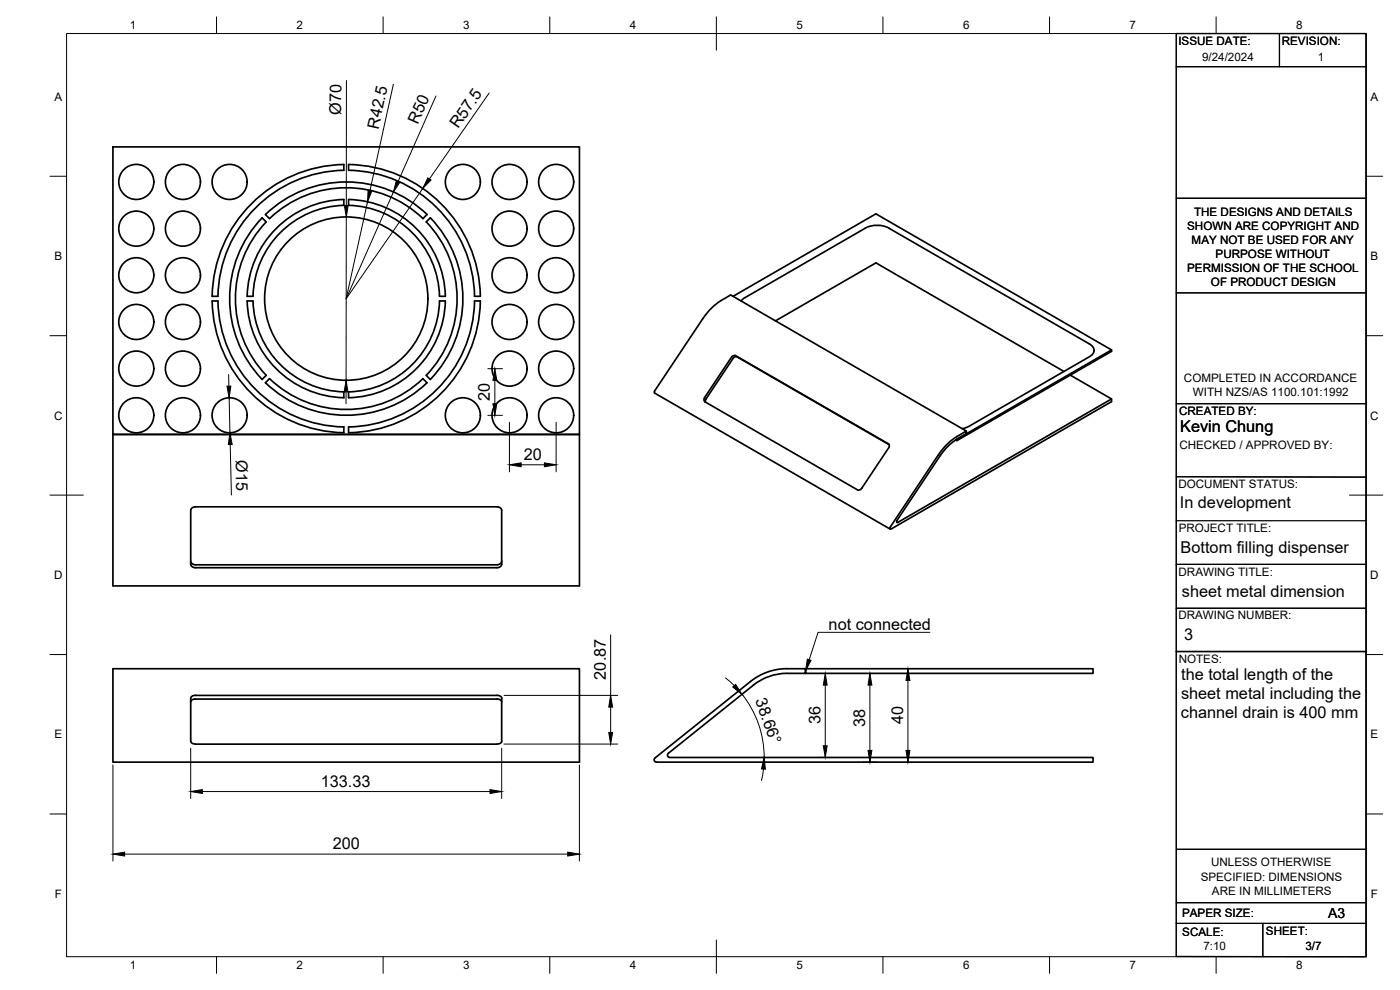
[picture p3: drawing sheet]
<svg xmlns="http://www.w3.org/2000/svg" width="420mm" height="297mm" viewBox="0 0 420 297" stroke-linecap="round" stroke-linejoin="round" font-family="sans-serif">
<!-- layer: Visible -->
<g fill="none" stroke="#000" stroke-width=".51">
<path d="M33.9 44.1h140v86.3h-140zM103.2 49.4v1.7M103.2 59.9v1.7M103.2 49.4a40.2 40.2 0 0 0-39.5 39.5M103.2 59.9a29.7 29.7 0 0 0-29 29M103.2 51.1a38.5 38.5 0 0 0-37.8 37.8h-1.8M104.6 49.4a40.2 40.2 0 0 1 39.6 39.5h-1.8a38.5 38.5 0 0 0-37.8-37.8zM104.6 59.9a29.7 29.7 0 0 1 29.1 29h-1.8a28 28 0 0 0-27.3-27.3zM78.7 65.3l1.2 1.3M78.7 65.3a35 35 0 0 0 0 48.5M79.7 64.4a35 35 0 0 1 48.5 0l-1.3 1.2a33.3 33.3 0 0 0-46 0zM79.9 66.6a33.3 33.3 0 0 0 0 46l-1.2 1.3"/>
<path d="M103.2 61.6a28 28 0 0 0-27.3 27.3h-1.8M127.9 66.6l1.3-1.3a35 35 0 0 1 0 48.5M127.9 66.6a33.3 33.3 0 0 1 0 46l1.2 1.3M63.6 90.3h1.8M63.7 90.3a40.2 40.2 0 0 0 39.5 39.5M65.4 90.3a38.5 38.5 0 0 0 37.8 37.8M74.1 90.3h1.8M74.2 90.3a29.7 29.7 0 0 0 29 29M75.9 90.3a28 28 0 0 0 27.3 27.3M131.9 90.3h1.7M131.9 90.3a28 28 0 0 1-27.3 27.3M133.7 90.3a29.7 29.7 0 0 1-29.1 29v-1.7"/>
<path d="M142.4 90.3h1.7M142.4 90.3a38.5 38.5 0 0 1-37.8 37.8v1.7a40.2 40.2 0 0 0 39.6-39.5M220 88.9l42.9-24.7 70.7 40.8-46.4 26.8M223.5 89.3l36.2-20.9a7.8 7.8 0 0 1 7.1 0l60.1 34.8a2.09 2.09 0 0 1 1.4 2.2l-.4 .9-.9 .7-36.3 21-1.9 .6M223.5 89.3l-1.1 1M232.7 96.3l30.2-17.4 56.4 32.5M79.7 114.8l1.2-1.2a33.2 33.2 0 0 0 46 0l1.3 1.2a35 35 0 0 1-48.5 0zM103.2 117.6v1.7M196.4 117.9l70.8 40.9M196.5 117.9v-.6l14.4-21.7a18 18 0 0 1 5.6-5.5l2.8-1.6 70.7 40.8M220.8 106.7l45.8 26.4a.86 .86 0 0 1 .1 1.2l-8.1 12.3M220.8 106.7a1 1 0 0 0-1.2 .4l-8.1 12.2a.86 .86 0 0 0 .1 1.3l45.7 26.4a1.01 1.01 0 0 0 1.3-.5"/>
<path d="M221.3 107.1l45.5 26.3M221.3 107.1a1 1 0 0 0-1.3 .4l-8.1 12.2-.1 1M321.2 112.6l12.4 7.1v.8l-66.2 38.2M333.6 105v.4l-46.4 26.8-.4-.2M333.6 119.7l-64.4 37.1v-.7l12.9-19.3a16.4 16.4 0 0 1 5.1-5M33.9 130.4h140v45.4h-140zM103.2 128.1v1.8M287.2 131.8l2.8-1.6v-.9l-2.8 1.7a17.2 17.2 0 0 0-5.5 5.4l-14.5 21.7-.1 .5 .3 .1M287.2 131.8v.4M58.6 152.1h91a1.16 1.16 0 0 1 1 1.1v16.1a1.2 1.2 0 0 1-1.4 1h-90.6M58.6 152.1h-.4a1.15 1.15 0 0 0-1 1.1v16a1.24 1.24 0 0 0 1.4 1.1M57.2 168.4a1.24 1.24 0 0 0 1.4 1"/>
<path d="M58.6 169.5h90.6M150.6 168.4a1.24 1.24 0 0 1-1.4 1M33.9 200.6h140v28.1h-140zM58.6 208.6h90.6l1.1 .4 .3 .5v12.9l-.3 .5-.7 .3-91 .1M58.6 209.7h90.6M58.6 209.7l-1.1 .4-.3 .5M58.6 208.6l-1.1 .4-.3 .5v12.9l.3 .5 1.1 .4M149.2 209.7l1.1 .4 .3 .5M241.8 200.6h86.2v1.4h-86.2zM200.6 226a.71 .71 0 0 0-.2 .8 .71 .71 0 0 0 .6 .5h127v1.4l-131.3-.1a.71 .71 0 0 1-.1-1.2l28.6-22.9a17.5 17.5 0 0 1 11-3.9h5.6v1.4h-5.6a16 16 0 0 0-10.1 3.6l-25.5 20.4"/>
<circle cx="40.9" cy="54.6" r="5.3"/>
<circle cx="54.9" cy="54.6" r="5.3"/>
<circle cx="68.9" cy="54.6" r="5.3"/>
<circle cx="138.9" cy="54.6" r="5.3"/>
<circle cx="152.9" cy="54.6" r="5.3"/>
<circle cx="166.9" cy="54.6" r="5.3"/>
<circle cx="40.9" cy="68.6" r="5.3"/>
<circle cx="54.9" cy="68.6" r="5.3"/>
<circle cx="152.9" cy="68.6" r="5.3"/>
<circle cx="166.9" cy="68.6" r="5.3"/>
<circle cx="40.9" cy="82.6" r="5.3"/>
<circle cx="40.9" cy="96.6" r="5.3"/>
<circle cx="54.9" cy="96.6" r="5.3"/>
<circle cx="54.9" cy="82.6" r="5.3"/>
<circle cx="103.9" cy="89.6" r="24.5"/>
<circle cx="152.9" cy="96.6" r="5.3"/>
<circle cx="152.9" cy="82.6" r="5.3"/>
<circle cx="166.9" cy="82.6" r="5.3"/>
<circle cx="166.9" cy="96.6" r="5.3"/>
<circle cx="40.9" cy="110.6" r="5.3"/>
<circle cx="54.9" cy="110.6" r="5.3"/>
<circle cx="152.9" cy="110.6" r="5.3"/>
<circle cx="166.9" cy="110.6" r="5.3"/>
<circle cx="40.9" cy="124.6" r="5.3"/>
<circle cx="54.9" cy="124.6" r="5.3"/>
<circle cx="68.9" cy="124.6" r="5.3"/>
<circle cx="138.9" cy="124.6" r="5.3"/>
<circle cx="152.9" cy="124.6" r="5.3"/>
<circle cx="166.9" cy="124.6" r="5.3"/>
</g>
<!-- layer: BORDER -->
<g fill="none" stroke="#000" stroke-width=".3">
<path d="M20 10.1h390v276.9h-390zM65 5.1v5M115 5.1v5M165 5.1v5M215 5.1v10M265 5.1v5M315 5.1v5M365 5.1v5M15 52.9h5M410 52.9h5M15 100.7h5M410 100.7h5"/>
<path d="M15 148.6h10M405 148.6h10M15 196.4h5M410 196.4h5M15 244.2h5M410 244.2h5M65 287v5M115 287v5M165 287v5M215 282.1v9.9M265 287v5M315 287v5"/>
<path d="M365 287v5"/>
</g>
<!-- layer: TITLEBLOCK -->
<g fill="none" stroke="#000" stroke-width=".36">
<path d="M353 10.1h57v276.9h-57zM384 10.1v9.9M353 20h57M353 59.5h57M353 87.9h57M353 121.1h57M353 156.2h57M353 143l57 .2M353 169.3h57M353 195.5h57M353 182.5h57M353.1 254.8h57"/>
<path d="M353 270.8h56.9M353 277.1h57M379 277.1v9.9"/>
</g>
<!-- layer: Leaders -->
<path d="M242.3 197.8l1.1 .3-1.6 3.2z" fill="#000" stroke="#000" stroke-width=".3"/>
<path d="M279.1 189.7h-33.6l-2.7 8.2" fill="none" stroke="#000" stroke-width=".3"/>
<!-- layer: FD_Dimensions -->
<g fill="none" stroke="#000" stroke-width=".3">
<path d="M104 24.2l-.1 37.4M118 25.3l-7 31.9M130.8 28.8l-11.3 25.6M146.8 27.9l-17.9 25.8M118.1 57.6l-14.2 32M126.9 56.6l-23 33M103.9 65.1v49M110.3 60.6l-6.4 29M68.6 112.4l.1 3.5M68.8 119.4l.2 10.5M103.9 117.6l-.1 3.5M146.4 110.6h4.4"/>
<path d="M148.5 114.1v7M69.1 133.4l.3 15.1M146.4 124.6h4.4M152.9 126.7v14.9M156.4 139.5h7M166.9 126.7v14.9M183.3 190.5v18.1M151.3 208.6h34.1M183.3 212.2v7.6M217.7 203.4l2.7 2.3M222.7 208.3a30.3 30.3 0 0 1 6.6 18.9M245.6 202.1h2.2"/>
<path d="M247.7 205.6v18.2M259 202.1h4M261.1 205.6v19.6M272.5 204.2v21M33.9 229.5v28.9M57.2 224.5v15.1M60.7 237.5h86.4M150.6 224.5v15.1M151.3 223.3h34.1M173.9 229.5v28.9M229.1 230.7l-.6 3.5M245.6 227.3h2.2"/>
<path d="M259 228.7h4M37.4 256.3h133"/>
</g>
<g fill="#000" stroke="#000" stroke-width=".3">
<path d="M110.5 57l1.1 .3-1.3 3.3zM119 54.2l1 .5-1.9 2.9zM128.4 53.4l.9 .6-2.4 2.6zM103.3 61.6h1.2l-.6 3.5zM68.1 115.9h1.2l-.5 3.5zM103.9 114.1l.5 3.5h-1.1zM148.5 110.6l.6 3.5h-1.2zM69 129.9l.7 3.5h-1.2zM147.9 121.1h1.2l-.6 3.5zM152.9 139.5l3.5-.6v1.1zM163.4 138.9l3.5 .6-3.5 .5zM182.7 219.8h1.2l-.6 3.5z"/>
<path d="M183.3 208.6l.6 3.6h-1.2zM219.9 206.1l.9-.8 1.9 3zM247.7 202.1l.5 3.5h-1.1zM261.1 202.1l.6 3.5h-1.2zM272.5 200.7l.6 3.5h-1.2zM57.2 237.5l3.5-.6v1.2zM147.1 236.9l3.5 .6-3.5 .6zM229.3 227.3l.4 3.5-1.2-.1zM247.1 223.8h1.1l-.5 3.5zM260.5 225.2h1.2l-.6 3.5zM271.9 225.2h1.2l-.6 3.5zM33.9 256.3l3.5-.6v1.1z"/>
<path d="M170.4 255.7l3.5 .6-3.5 .5z"/>
</g>
<g font-size="4.9">
<text x="102.4" y="34.6" transform="rotate(-90 102.4 34.6)">Ø70</text>
<text x="113.6" y="38.9" transform="rotate(-78 113.6 38.9)">R42.5</text>
<text x="125.4" y="37.5" transform="rotate(-66 125.4 37.5)">R50</text>
<text x="137.5" y="38.8" transform="rotate(-55 137.5 38.8)">R57.5</text>
<text x="147" y="120.3" transform="rotate(-90 147 120.3)">20</text>
<text x="354.2" y="129.7">Kevin Chung</text>
<text x="157.2" y="138">20</text>
<text x="70.7" y="138" transform="rotate(89 70.7 138)">Ø15</text>
<text x="354.1" y="152.3">In development</text>
<text x="354.3" y="165.9">Bottom filling dispenser</text>
<text x="354.7" y="179">sheet metal dimension</text>
<text x="248.7" y="189">not connected</text>
<text x="355.4" y="191.9">3</text>
<text x="181.8" y="203.9" transform="rotate(-90 181.8 203.9)">20.87</text>
<text x="354.5" y="203.9">the total length of the</text>
<text x="354.4" y="209.7">sheet metal including the</text>
<text x="226.7" y="210.1" transform="rotate(71 226.7 210.1)">38.66°</text>
<text x="354.4" y="215.6">channel drain is 400 mm</text>
<text x="246.2" y="217.4" transform="rotate(-90 246.2 217.4)">36</text>
<text x="259.6" y="218.1" transform="rotate(-90 259.6 218.1)">38</text>
<text x="271" y="217.3" transform="rotate(-90 271 217.3)">40</text>
<text x="96.3" y="236">133.33</text>
<text x="99.9" y="254.8">200</text>
</g>
<text font-size="4.2" x="398.6" y="275.5">A3</text>
<g font-size="3.5">
<text x="39" y="8.8">1</text>
<text x="89" y="8.8">2</text>
<text x="139" y="8.8">3</text>
<text x="189" y="8.8">4</text>
<text x="239" y="8.8">5</text>
<text x="289" y="8.8">6</text>
<text x="339" y="8.8">7</text>
<text x="389" y="8.8">8</text>
<text x="353.7" y="13.6">ISSUE DATE:</text>
<text x="384.7" y="13.6">REVISION:</text>
<text x="360.8" y="18.2">9/24/2024</text>
<text x="395.5" y="18.2">1</text>
<text x="16.3" y="30.2">A</text>
<text x="411.3" y="30.2">A</text>
<text x="358.4" y="64.7">THE DESIGNS AND DETAILS</text>
<text x="356.3" y="68.9">SHOWN ARE COPYRIGHT AND</text>
<text x="357.6" y="73.1">MAY NOT BE USED FOR ANY</text>
<text x="364.8" y="77.4">PURPOSE WITHOUT</text>
<text x="16.3" y="78">B</text>
<text x="356.3" y="81.6">PERMISSION OF THE SCHOOL</text>
<text x="411.3" y="78">B</text>
<text x="363.4" y="85.8">OF PRODUCT DESIGN</text>
<text x="355.3" y="114.6">COMPLETED IN ACCORDANCE</text>
<text x="358" y="118.8">WITH NZS/AS 1100.101:1992</text>
<text x="16.2" y="125.9">C</text>
<text x="353.9" y="124.6">CREATED BY:</text>
<text x="411.2" y="125.9">C</text>
<text x="353.9" y="134.7">CHECKED / APPROVED BY:</text>
<text x="353.7" y="146.4">DOCUMENT STATUS:</text>
<text x="353.8" y="159.8">PROJECT TITLE:</text>
<text x="16.2" y="173.7">D</text>
<text x="353.7" y="172.7">DRAWING TITLE:</text>
<text x="411.2" y="173.7">D</text>
<text x="353.7" y="185.9">DRAWING NUMBER:</text>
<text x="353.8" y="198.9">NOTES:</text>
<text x="16.3" y="221.6">E</text>
<text x="411.3" y="221.6">E</text>
<text x="363.5" y="260">UNLESS OTHERWISE</text>
<text x="16.4" y="269.4">F</text>
<text x="360.3" y="264.2">SPECIFIED: DIMENSIONS</text>
<text x="363.7" y="268.4">ARE IN MILLIMETERS</text>
<text x="411.4" y="269.4">F</text>
<text x="354.8" y="275.2">PAPER SIZE:</text>
<text x="354.8" y="280.8">SCALE:</text>
<text x="379.9" y="280.6">SHEET:</text>
<text x="361.2" y="284.9">7:10</text>
<text x="391.8" y="285">3/7</text>
<text x="39" y="290.8">1</text>
<text x="89" y="290.8">2</text>
<text x="139" y="290.8">3</text>
<text x="189" y="290.8">4</text>
<text x="239" y="290.8">5</text>
<text x="289" y="290.8">6</text>
<text x="339" y="290.8">7</text>
<text x="389" y="290.8">8</text>
</g>
</svg>
